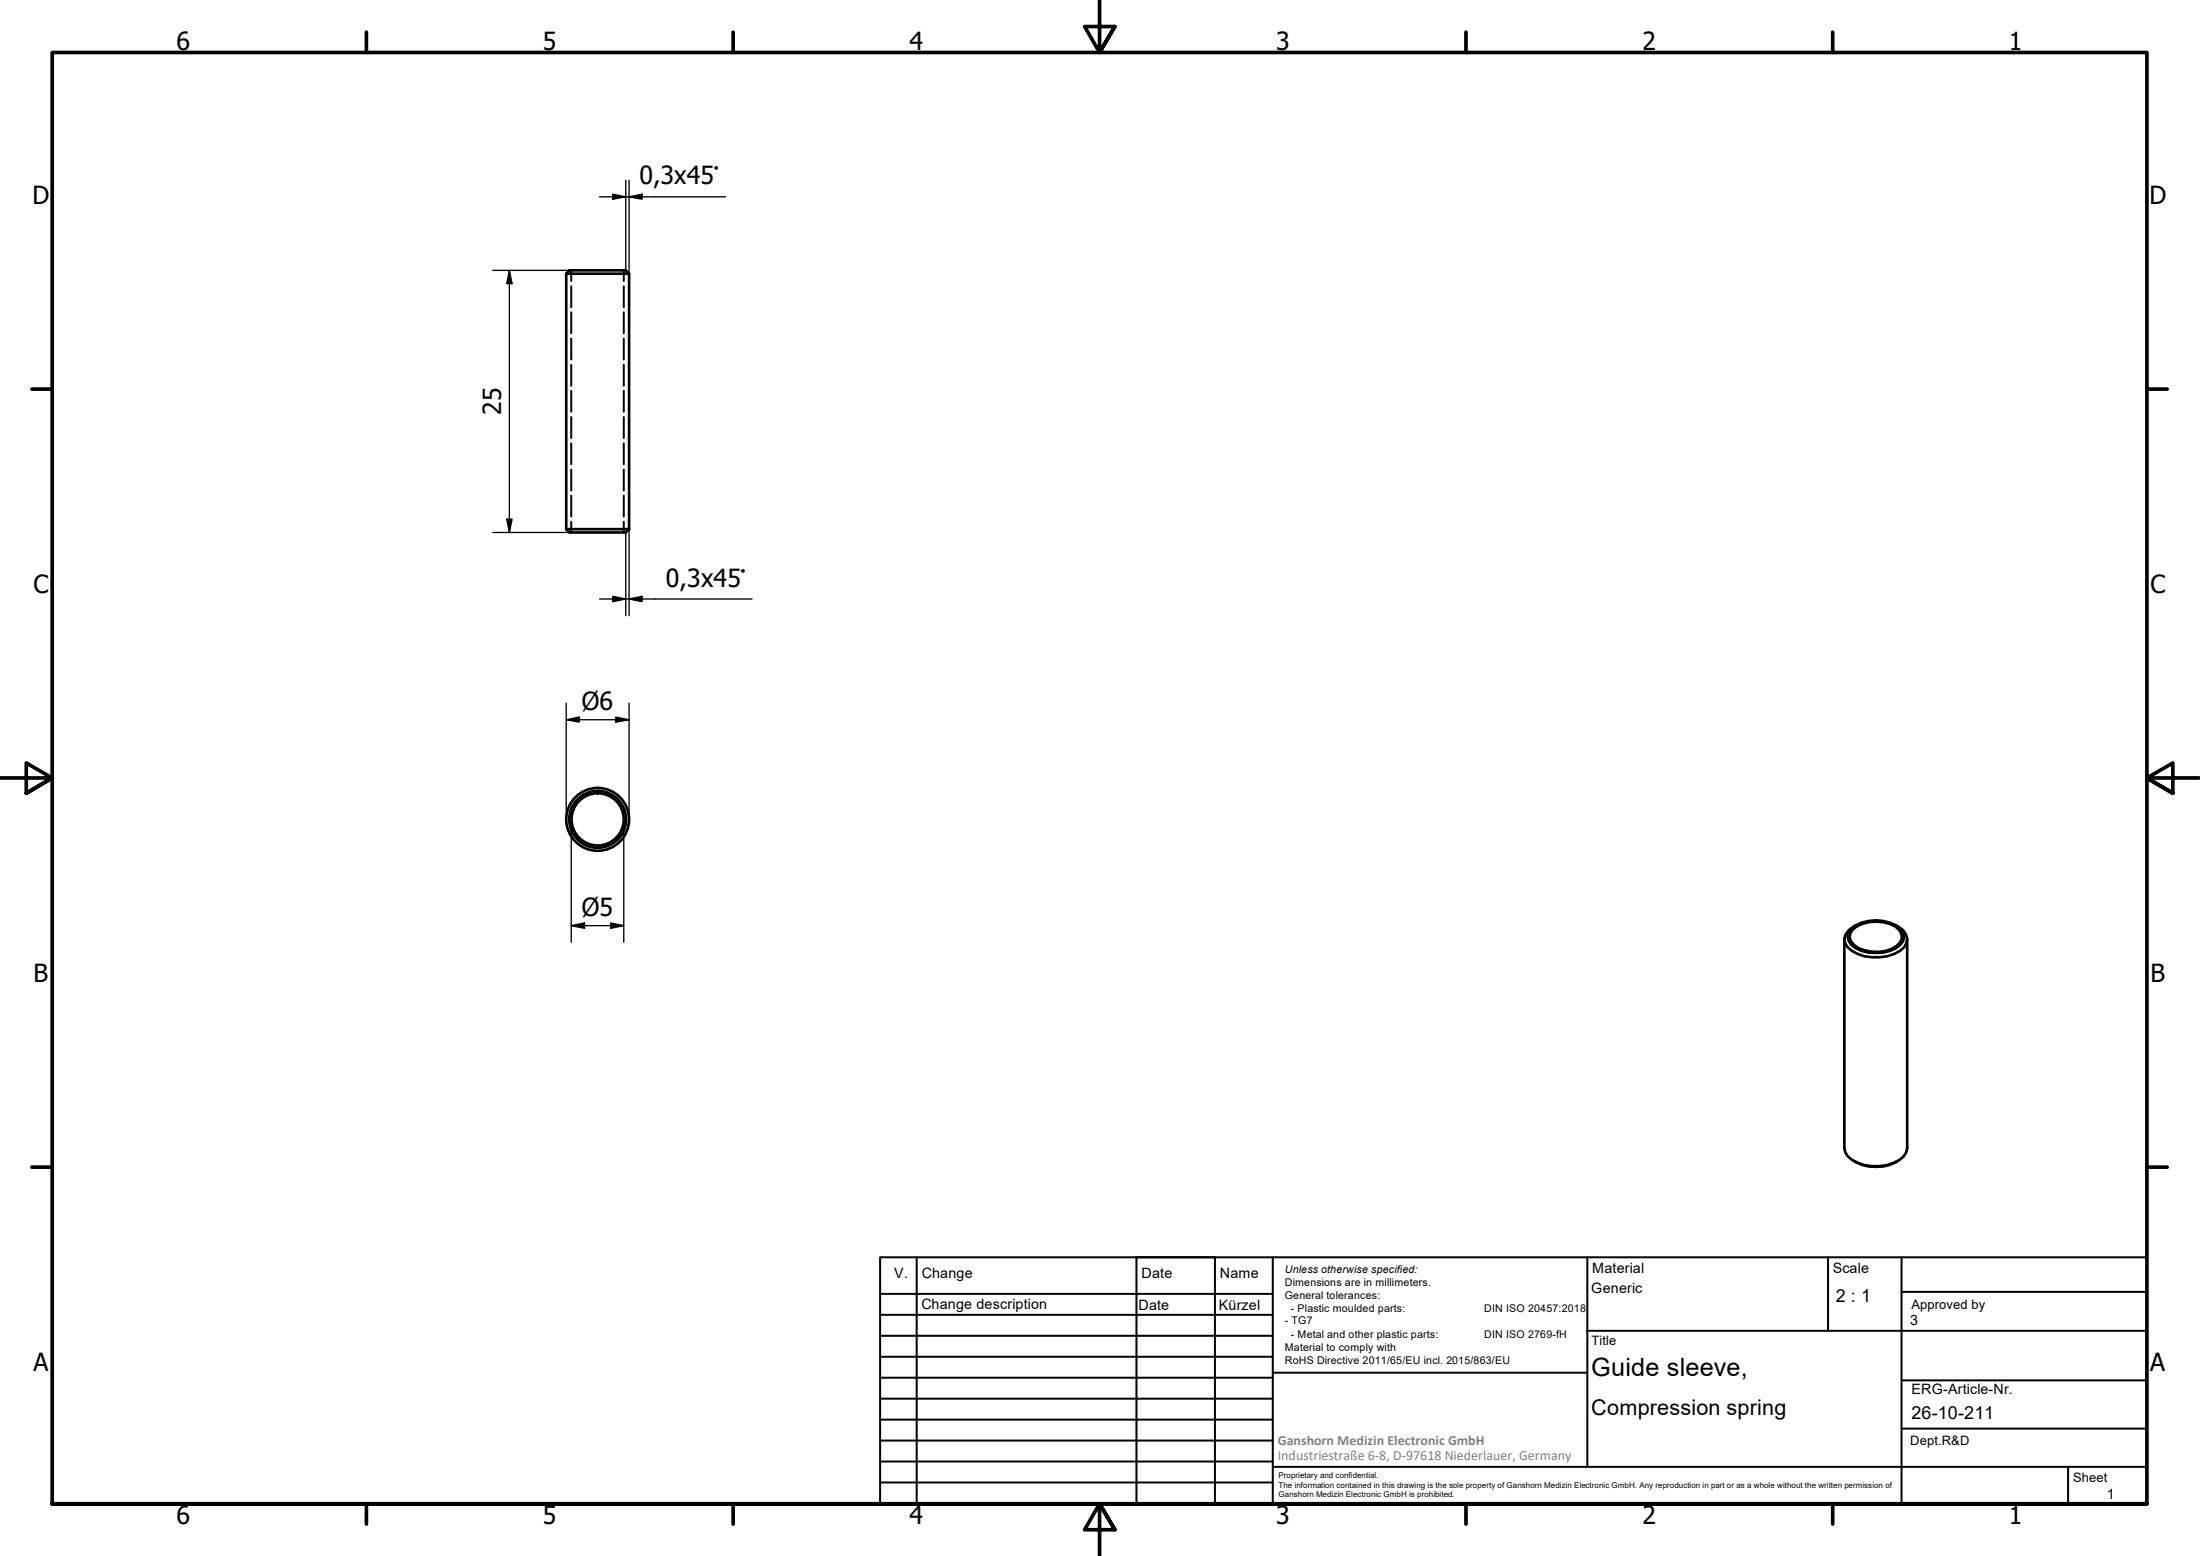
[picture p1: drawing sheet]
<svg xmlns="http://www.w3.org/2000/svg" width="420mm" height="297mm" viewBox="0 0 420 297" stroke-linecap="round" stroke-linejoin="round" font-family="sans-serif">
<!-- layer: Hidden (ISO) -->
<g fill="none" stroke="#000" stroke-width=".38">
<path d="M109.1 51.6v2M109.1 54.7v4M109.1 59.6v4M119.1 51.6v2M119.1 54.7v4M119.1 59.6v4M109.1 64.6v4M109.1 69.6v4M109.1 74.6v4M109.1 79.6v4M119.1 64.6v4M119.1 69.6v4"/>
<path d="M119.1 74.6v4M119.1 79.6v4M109.1 84.6v4M109.1 89.6v4M109.1 94.6v4M109.1 99.6v2M119.1 84.6v4M119.1 89.6v4M119.1 94.6v4M119.1 99.6v2"/>
</g>
<!-- layer: Visible (ISO) -->
<g fill="none" stroke="#000" stroke-width=".51">
<path d="M108.1 52.2h12M120.1 52.2l-.6-.6h-10.8l-.6 .6v48.8M120.1 52.2v48.8M108.1 101l.6 .6h10.8l.6-.6M108.1 101h12M352.2 179.3v39.9a3.4 3.4 0 0 0 2.6 2.8 9.1 9.1 0 0 0 7.9-.5l.8-.7 .5-.8 .2-.8v-39.9M353.6 177.3a7.7 7.7 0 0 1 9.3 0 1.97 1.97 0 0 1 0 3.1 7.9 7.9 0 0 1-9.3 0 2.08 2.08 0 0 1 0-3.1zM353.9 177.4a7.3 7.3 0 0 1 8.1-.5 2.1 2.1 0 0 1 .2 3.7 7.2 7.2 0 0 1-8.1-.2 1.9 1.9 0 0 1-.2-3zM354.5 176.6a3.6 3.6 0 0 0-2.3 2.6 3.4 3.4 0 0 0 2.6 2.9 8.8 8.8 0 0 0 8.9-1.3 2.72 2.72 0 0 0-1.6-4.2M354 221.6a8.5 8.5 0 0 0 8.5 0"/>
<circle cx="114.1" cy="156.4" r="6"/>
<circle cx="114.1" cy="156.4" r="5.4"/>
<circle cx="114.1" cy="156.4" r="5"/>
</g>
<!-- layer: Border (ISO) -->
<g fill="none" stroke="#000" stroke-width=".7">
<path d="M70 6.1v3.9M140 6.1v3.9M210 0v10l-2.9-4.9h5.8l-2.9 4.9 2.9-4.9M280 6.1v3.9M350 6.1v3.9M6.1 74.3h3.9M410 74.3h3.9M0 148.5h10l-5-2.8v5.7l5-2.9-5 2.9M420 148.5h-10l5-2.8v5.7l-5-2.9 5 2.9M6.1 222.8h3.9M410 222.8h3.9M10 287.1v-277.1h400v277.1h-400h400"/>
<path d="M70 287.1v3.8M140 287.1v3.8M212.9 292l-2.9-4.9 2.9 4.9h-5.8l2.9-4.9v9.9M280 287.1v3.8M350 287.1v3.8"/>
</g>
<!-- layer: TitleBlock -->
<g fill="none" stroke="#000" stroke-width=".38">
<path d="M168.1 251h75M168.1 247h75M168.1 255h75M168.1 259h75M175.1 240v47M216.9 240h15M217 240v47M232 240v47M243.1 240.1v46.9h-75v-47h241.9v47.1h-167M303 254h107M303.1 240v40M349.1 240v14"/>
<path d="M363.2 240v47.1M363.2 246.6h46.8M168.1 271h75M168.1 263h75M168.1 267h75M168.1 275h75M168.1 279h75M243.1 262.1h60M363.2 272.7h46.8M363.2 263.5h46.8M168.1 283h75M216.9 287h15"/>
<path d="M243.1 280h166.9M395 280.1v7"/>
</g>
<!-- layer: Dimension (ISO) -->
<g fill="none" stroke="#000" stroke-width=".25">
<path d="M114.5 37.6h24.1M117 37.1l2.5 .5-2.5 .4zM119.5 34.4v17.2M120.1 37.6l2.5-.5v.9zM120.1 34.4v17.8M94.1 51.6h14.6M97.3 51.6l.5 2.6h-1zM97.3 51.6v50M96.8 99.1h1l-.5 2.5zM94.1 101.6h14.6M114.5 114.3h29.1M117 113.8l2.5 .5-2.5 .6z"/>
<path d="M119.5 101.6v15.9M120.1 114.3l2.5-.5v1.1zM120.1 101v16.5M108.1 137.4l2.5-.5v.9zM108.1 137.4h12M108.1 134.2v22.2M117.6 136.9l2.5 .5-2.5 .4zM120.1 134.2v22.2M109.1 156.4v23.5M119.1 156.4v23.5M109.1 176.7l2.5-.5v1zM109.1 176.7h10"/>
<path d="M116.6 176.2l2.5 .5-2.5 .5z"/>
</g>
<path d="M117 37.1l2.5 .5-2.5 .4zM120.1 37.6l2.5-.5v.9zM97.3 51.6l.5 2.6h-1zM96.8 99.1h1l-.5 2.5zM117 113.8l2.5 .5-2.5 .6zM120.1 114.3l2.5-.5v1.1zM108.1 137.4l2.5-.5v.9zM117.6 136.9l2.5 .5-2.5 .4zM109.1 176.7l2.5-.5v1zM116.6 176.2l2.5 .5-2.5 .5z" fill="#000"/>
<g font-size="4.8">
<text x="33.7" y="9.6">6</text>
<text x="103.7" y="9.6">5</text>
<text x="173.7" y="9.6">4</text>
<text x="243.7" y="9.6">3</text>
<text x="313.7" y="9.6">2</text>
<text x="383.7" y="9.6">1</text>
<text x="122.1" y="35.2">0,3x45°</text>
<text x="6.2" y="38.9">D</text>
<text x="410.5" y="38.9">D</text>
<text x="95.7" y="79.2" transform="rotate(-90 95.7 79.2)">25</text>
<text x="6.4" y="113.1">C</text>
<text x="127.2" y="112">0,3x45°</text>
<text x="410.7" y="113.1">C</text>
<text x="111.1" y="135.6">Ø6</text>
<text x="111.1" y="174.9">Ø5</text>
<text x="6.4" y="187.4">B</text>
<text x="410.7" y="187.4">B</text>
<text x="6.4" y="261.7">A</text>
<text x="303.9" y="262.7">Guide sleeve,</text>
<text x="410.7" y="261.7">A</text>
<text x="33.7" y="290.9">6</text>
<text x="103.7" y="290.9">5</text>
<text x="173.7" y="290.9">4</text>
<text x="243.7" y="290.9">3</text>
<text x="313.7" y="290.9">2</text>
<text x="383.7" y="290.9">1</text>
</g>
<text font-size="4.1" x="303.9" y="270.1">Compression spring</text>
<g font-size="3.4">
<text x="350.6" y="248.5">2 : 1</text>
<text x="365.1" y="270.9">26-10-211</text>
</g>
<g font-size="2.7">
<text x="170.8" y="244">V.</text>
<text x="176" y="244">Change</text>
<text x="218" y="244">Date</text>
<text x="233" y="244">Name</text>
<text x="304.1" y="243">Material</text>
<text x="350" y="243.1">Scale</text>
<text x="176" y="249.9">Change description</text>
<text x="217.4" y="250">Date</text>
<text x="232.8" y="250">Kürzel</text>
<text x="303.9" y="246.8">Generic</text>
<text x="364.8" y="253">3</text>
<text x="365.1" y="266.1">ERG-Article-Nr.</text>
<text x="402.3" y="286.2">1</text>
</g>
<g font-size="2.7" fill="#808080">
<text x="244" y="275.8">Ganshorn Medizin Electronic GmbH</text>
<text x="244" y="278.7">Industriestraße 6-8, D-97618 Niederlauer, Germany</text>
</g>
<g font-size="2.5">
<text x="365.1" y="249.9">Approved by</text>
<text x="304" y="256.8">Title</text>
<text x="364.8" y="275.8">Dept.R&amp;D</text>
<text x="395.9" y="282.9">Sheet</text>
</g>
<g font-size="2">
<text x="245.4" y="242.9">Unless otherwise specified:</text>
<text x="245.4" y="245.4">Dimensions are in millimeters.</text>
<text x="245.4" y="247.9">General tolerances:</text>
<text x="246.5" y="250.4">- Plastic moulded parts:</text>
<text x="283.5" y="250.4">DIN ISO 20457:2018</text>
<text x="245.4" y="252.8">- TG7</text>
<text x="245.4" y="257.9">Material to comply with</text>
<text x="246.5" y="255.4">- Metal and other plastic parts:</text>
<text x="283.5" y="255.4">DIN ISO 2769-fH</text>
<text x="245.4" y="260.3">RoHS Directive 2011/65/EU incl. 2015/863/EU</text>
</g>
<g font-size="1.5">
<text x="244.2" y="282.2">Proprietary and confidential.</text>
<text x="244.2" y="284">The information contained in this drawing is the sole property of Ganshorn Medizin Electronic GmbH. Any reproduction in part or as a whole without the written permission of</text>
<text x="244.2" y="285.8">Ganshorn Medizin Electronic GmbH is prohibited.</text>
</g>
</svg>
